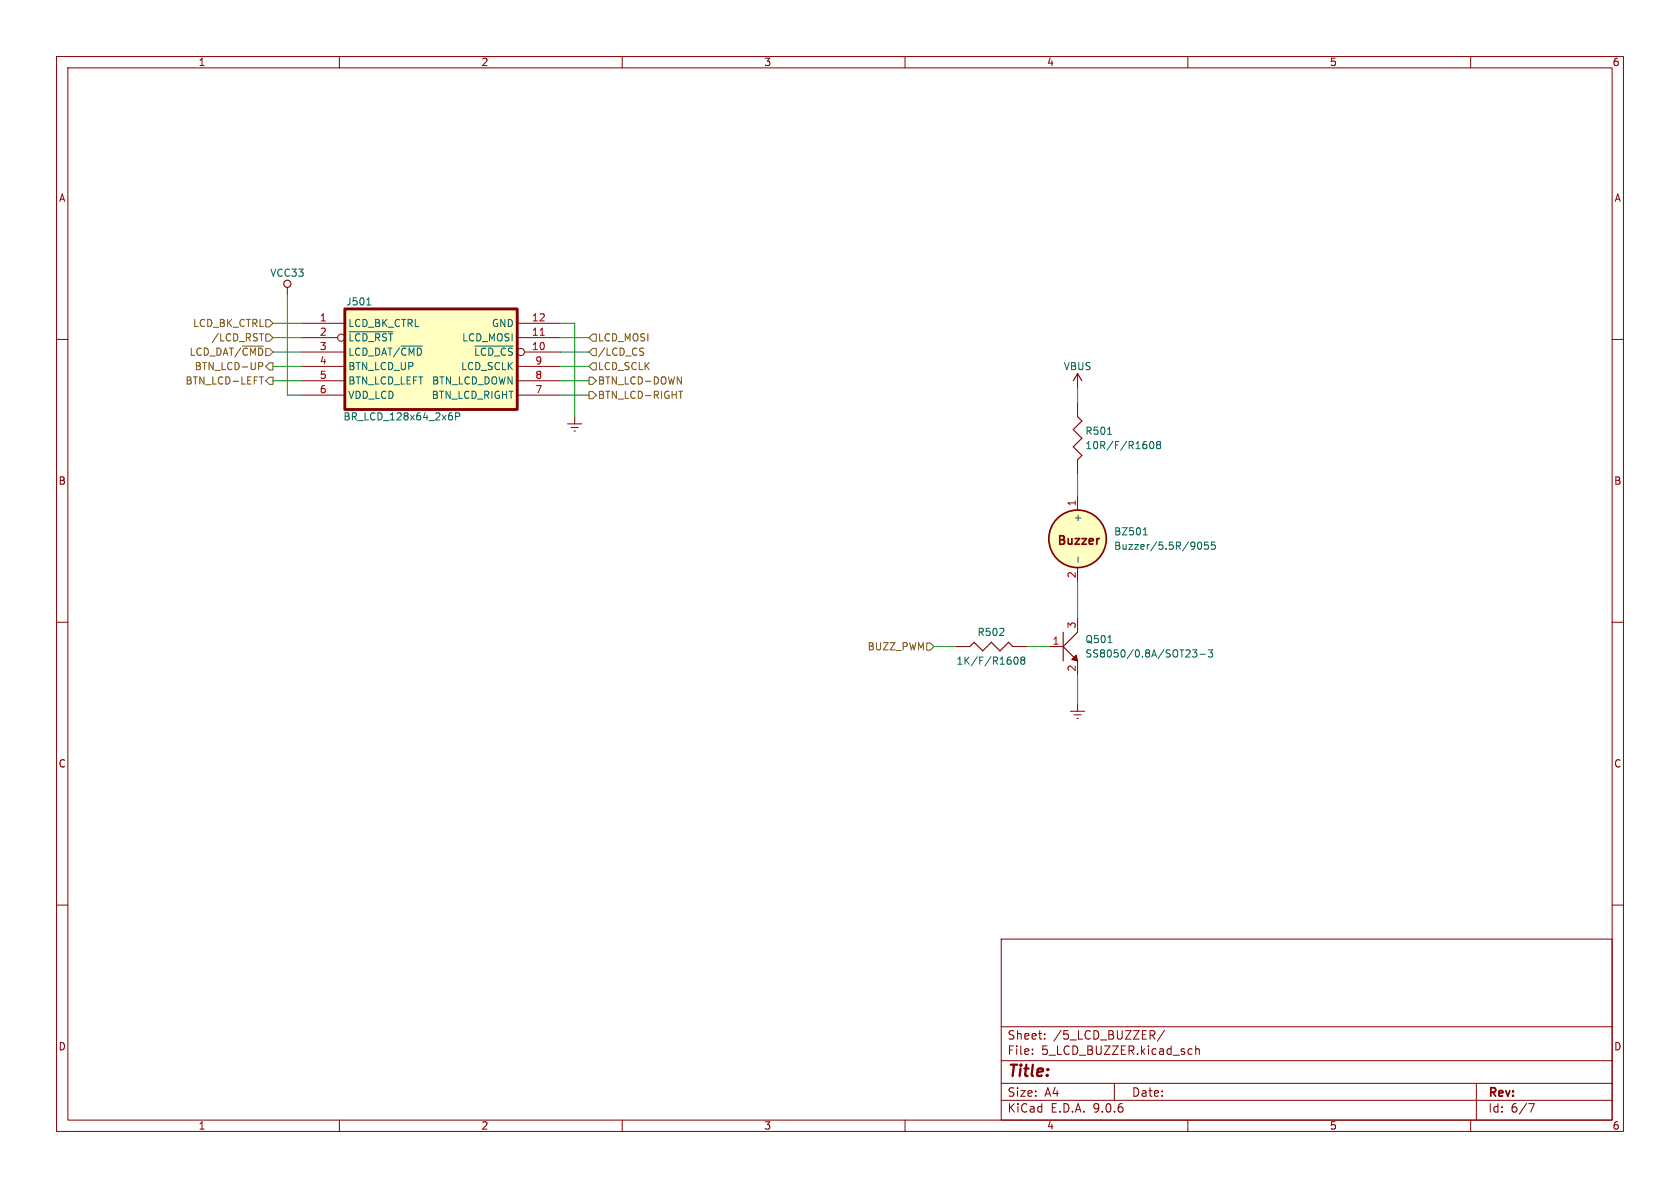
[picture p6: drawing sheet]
<svg xmlns="http://www.w3.org/2000/svg" width="297mm" height="210mm" viewBox="0 0 297 210" stroke-linecap="round" stroke-linejoin="round" font-family="sans-serif">
<g fill="none" stroke="#840000" stroke-width=".18">
<path d="M10 10h277v190h-277zM12 12h273v186h-273zM60 10v2M110 10v2M160 10v2M210 10v2M260 10v2M50.8 50.8v1.3M10 60h2M100.3 74.9h2.6M101 75.6h1.2M101.5 76.2h.2"/>
<path d="M101.6 73.7v1.2M285 60h2M10 110h2M168.9 114.3h2.5M179.1 114.3h2.5M185.4 114.3h2.6M190.5 109.2v2.6M190.5 116.8v2.6M285 110h2M189.2 125.7h2.6M189.9 126.4h1.2M190.4 127h.2"/>
<path d="M190.5 124.5v1.2M10 160h2M177 166h108v32h-108zM285 160h2M60 198v2M110 198v2M160 198v2M177 194.5h108M177 191.5h108M177 187.5h108M177 181.5h108M182.5 186.3v.1"/>
<path d="M182.5 185.5v.1M184.7 183.6v.1M184.7 182.8v.1M197 191.5v3M205.9 182.1l-1.3 2M210 198v2M210.3 185.4l.4 .1M210.7 186.3l-.4 .1M211.4 185.5l.2-.1 .4 .1v.9M211.4 184.9v1.5M260 198v2M261 191.5v6.5"/>
<path d="M270.2 195.1h1l-.6 1.5"/>
</g>
<g fill="none" stroke="#840000" stroke-width=".2">
<path d="M171.4 114.3l.8-.8 1.5 1.6 1.6-1.6 1.5 1.6 1.5-1.6 .8 .8M188 111.8v5M190.5 111.8l-2.5 2.5 2.5 2.5"/>
<circle cx="50.8" cy="50.2" r=".63"/>
</g>
<path d="M189.5 116.6l.7-.8 .3 1z" fill="#840000" stroke="#840000" stroke-width=".2"/>
<path d="M179.4 116.3l.2-.2a.68 .68 0 0 1 .4 .7 .68 .68 0 0 1-.4 .6l-.2-.1-.1-.4zM180.7 116.7l-.2-.2 .2-.4h.2l.3 .3-.3 .3M180.7 116.7l-.2 .2v.4l.2 .1h.4l.1-.2v-.3l-.3-.2M180.7 116.7h.2M195.9 113.6h.7M210.8 114.9h.8l-.4 .5 .3 .1v.5l-.1 .1-.6-.1M212.1 115.7h1M213.6 114.9h.8l-.4 .5 .3 .1v.5l-.2 .1-.5-.1" fill="none" stroke="#006464" stroke-width=".18"/>
<path d="M61 54.6h30.4v17.8h-30.4z" fill="#ffffc2"/>
<path d="M61 54.6h30.4v17.8h-30.4z" fill="none" stroke="#840000" stroke-width=".51"/>
<g fill="none" stroke="#840000" stroke-width=".18">
<path d="M53.3 57.2h7.7M53.3 59.7h6.4M91.4 57.2h7.7M91.4 59.7h7.7M53.3 62.2h7.7M53.3 64.8h7.7M53.3 67.3h7.7M53.3 69.9h7.7M91.4 64.8h7.7M91.4 67.3h7.7M91.4 69.9h7.7M92.7 62.2h6.4"/>
<path d="M190.5 66v2.6M190.5 71.1v2.6M190.5 81.3v2.5M190.5 87.6v2.6M190.5 100.3v2.6"/>
<circle cx="60.3" cy="59.7" r=".63"/>
</g>
<g fill="none" stroke="#006464" stroke-width=".18">
<path d="M61.7 58.6h7.7M64.8 53.9h.8M70.9 61.2h3.7M79.9 73.5l.1 .2-.1 .5M80.6 73.6h.6l.1-.2-.1-.3-.6-.1v1.2M83.9 61.2h6.8M195.8 76.8h.7M203.4 78.1l.2-.1a.68 .68 0 0 1 .4 .7 .68 .68 0 0 1-.4 .6 .84 .84 0 0 1-.2-1.2zM204.7 78.6l-.2-.2 .2-.4h.2l.3 .3-.3 .3M204.7 78.6l-.2 .2v.4l.2 .1h.4l.1-.2v-.3l-.3-.2M204.7 78.6h.2M190.6 98.5v.9"/>
<path d="M202.1 94.6h.7M202.2 93.6l.3-.3v1.3M211.8 96l.2-.2a.68 .68 0 0 1 .5 .7 .68 .68 0 0 1-.5 .6l-.2-.1-.1-.4zM213.6 95.8h-.6l-.1 .6 .2-.1 .4 .1 .2 .2-.1 .4-.2 .1-.5-.1M214.8 95.8h-.6l-.1 .6 .2-.1 .4 .1 .2 .2-.1 .4-.2 .1-.5-.1"/>
</g>
<path d="M95.5 59.3h.7" fill="none" stroke="#a90000" stroke-width=".18"/>
<path d="M189.7 67.3l.8-1.3 .8 1.3M190.5 73.7l.8 .7-1.6 1.5 1.6 1.6-1.6 1.5 1.6 1.5-.8 .8" fill="none" stroke="#840000" stroke-width=".2"/>
<circle cx="190.5" cy="95.3" r="5.1" fill="#ffffc2" stroke="#ffffc2" stroke-width=".18"/>
<g fill="none" stroke="#840000" stroke-width=".3">
<path d="M194.2 95.2h.1"/>
<circle cx="190.5" cy="95.3" r="5.1"/>
</g>
<g fill="none" stroke="#725600" stroke-width=".18">
<path d="M45.9 59h.7M47 59.1h.6l.7 .6-.7 .6h-.6zM47 56.5h.6l.7 .7-.7 .6h-.6zM104.8 59.1h.6v1.2h-.6l-.7-.6zM42.8 61.2h3.8M45.7 64.1h.5l.3 .2-.2 .4h-.6M45.9 66.6h.7M47 64.8l.6-.7h.7v1.3h-.7zM47 67.3l.6-.6h.7v1.2h-.7zM104.1 69.2h.7l.6 .7-.6 .6h-.7zM104.1 66.7h.7l.6 .6-.6 .6h-.7zM104.8 64.1h.6v1.3h-.6l-.7-.6z"/>
<path d="M104.8 61.6h.6v1.3h-.6l-.7-.7zM113.3 61.5l.5 .1M113.6 62.2l.2 .2-.2 .4M119.7 66.6l.8 1.3v-1.3M120 69.2h.7M163.8 113.7h.7l.6 .6-.6 .6h-.7z"/>
</g>
<g fill="none" stroke="#009600" stroke-width=".18">
<path d="M48.3 59.7h5M48.3 57.2h5M50.8 52.1v17.8h2.5M99.1 59.7h5M99.1 57.2h2.5v16.5M48.3 67.3h5M48.3 62.2h5M48.3 64.8h5M99.1 67.3h5M99.1 62.2h5M99.1 69.9h5M99.1 64.8h5"/>
<path d="M190.5 68.6v2.5M190.5 83.8v3.8M165.1 114.3h3.8M181.6 114.3h3.8M190.5 102.9v6.3M190.5 119.4v5.1"/>
</g>
<text font-size="2.8" fill="#840000" x="178" y="190.9">Title:</text>
<g font-size="2.1" fill="#840000">
<text x="186.7" y="96.7">Buzzer</text>
<text x="178" y="184">Sheet:</text>
<text x="186.2" y="184">/5_LCD_BUZZER/</text>
<text x="178" y="186.7">File:</text>
<text x="184.1" y="186.7">5_LCD_BUZZER.kicad_sch</text>
<text x="178" y="196.9">KiCad</text>
<text x="178" y="194.1">Size:</text>
<text x="184.7" y="194.1">A4</text>
<text x="185.7" y="196.9">E.D.A.</text>
<text x="193.3" y="196.9">9.0.6</text>
<text x="200" y="194.1">Date:</text>
<text x="263" y="194.3">Rev:</text>
<text x="263" y="196.9">Id:</text>
<text x="267.1" y="196.9">6/7</text>
</g>
<g font-size="1.8" fill="#840000">
<text x="35" y="11.9">1</text>
<text x="85" y="11.9">2</text>
<text x="135" y="11.9">3</text>
<text x="185" y="11.9">4</text>
<text x="235" y="11.9">5</text>
<text x="285" y="11.9">6</text>
<text x="10.3" y="35.9">A</text>
<text x="285.3" y="35.9">A</text>
<text x="10.3" y="85.9">B</text>
<text x="285.3" y="85.9">B</text>
<text x="10.3" y="135.9">C</text>
<text x="285.3" y="135.9">C</text>
<text x="10.3" y="185.9">D</text>
<text x="285.3" y="185.9">D</text>
<text x="35" y="199.9">1</text>
<text x="85" y="199.9">2</text>
<text x="135" y="199.9">3</text>
<text x="185" y="199.9">4</text>
<text x="235" y="199.9">5</text>
<text x="285" y="199.9">6</text>
</g>
<g font-size="1.8" fill="#006464">
<text x="47.7" y="49.1">VCC33</text>
<text x="61.1" y="54.2">J501</text>
<text x="61.5" y="58">LCD_BK_CTRL</text>
<text x="86.9" y="58">GND</text>
<text x="61.5" y="60.6">~{LCD_RST}</text>
<text x="61.5" y="63.1">LCD_DAT/~{CMD}</text>
<text x="61.5" y="65.6">BTN_LCD_UP</text>
<text x="81.4" y="65.6">LCD_SCLK</text>
<text x="81.6" y="60.6">LCD_MOSI</text>
<text x="83.7" y="63.1">~{LCD_CS}</text>
<text x="187.9" y="65.6">VBUS</text>
<text x="61.5" y="68.2">BTN_LCD_LEFT</text>
<text x="61.5" y="70.7">VDD_LCD</text>
<text x="76.2" y="70.7">BTN_LCD_RIGHT</text>
<text x="76.3" y="68.2">BTN_LCD_DOWN</text>
<text x="60.6" y="74.5">BR_LCD_128x64_2x6P</text>
<text x="191.8" y="77.1">R501</text>
<text x="191.8" y="79.6">10R/F/R1608</text>
<text x="191.4" y="92.5" transform="rotate(-90 191.4 92.5)">+</text>
<text x="196.9" y="94.8">BZ501</text>
<text x="196.9" y="97.4">Buzzer/5.5R/9055</text>
<text x="172.7" y="112.6">R502</text>
<text x="191.8" y="113.9">Q501</text>
<text x="169" y="117.7">1K/F/R1608</text>
<text x="191.8" y="116.4">SS8050/0.8A/SOT23-3</text>
</g>
<g font-size="1.8" fill="#725600">
<text x="34" y="58">LCD_BK_CTRL</text>
<text x="33.4" y="63.1">LCD_DAT/~{CMD}</text>
<text x="34.3" y="65.6">BTN_LCD-UP</text>
<text x="37.3" y="60.6">/LCD_RST</text>
<text x="105.6" y="65.6">LCD_SCLK</text>
<text x="105.6" y="63.1">/LCD_CS</text>
<text x="105.6" y="60.6">LCD_MOSI</text>
<text x="32.7" y="68.2">BTN_LCD-LEFT</text>
<text x="105.6" y="70.7">BTN_LCD-RIGHT</text>
<text x="105.6" y="68.2">BTN_LCD-DOWN</text>
<text x="153.3" y="115.2">BUZZ_PWM</text>
</g>
<g font-size="1.8" fill="#a90000">
<text x="56.4" y="56.9">1</text>
<text x="56.4" y="59.4">2</text>
<text x="93.9" y="56.9">12</text>
<text x="93.9" y="59.4">11</text>
<text x="56.4" y="62">3</text>
<text x="56.4" y="64.5">4</text>
<text x="93.9" y="62">10</text>
<text x="94.5" y="64.5">9</text>
<text x="56.4" y="67.1">5</text>
<text x="56.4" y="69.6">6</text>
<text x="94.5" y="67.1">8</text>
<text x="94.5" y="69.6">7</text>
<text x="190.2" y="89.6" transform="rotate(-90 190.2 89.6)">1</text>
<text x="190.2" y="102.3" transform="rotate(-90 190.2 102.3)">2</text>
<text x="190.2" y="111.2" transform="rotate(-90 190.2 111.2)">3</text>
<text x="186" y="114">1</text>
<text x="190.2" y="118.8" transform="rotate(-90 190.2 118.8)">2</text>
</g>
</svg>
